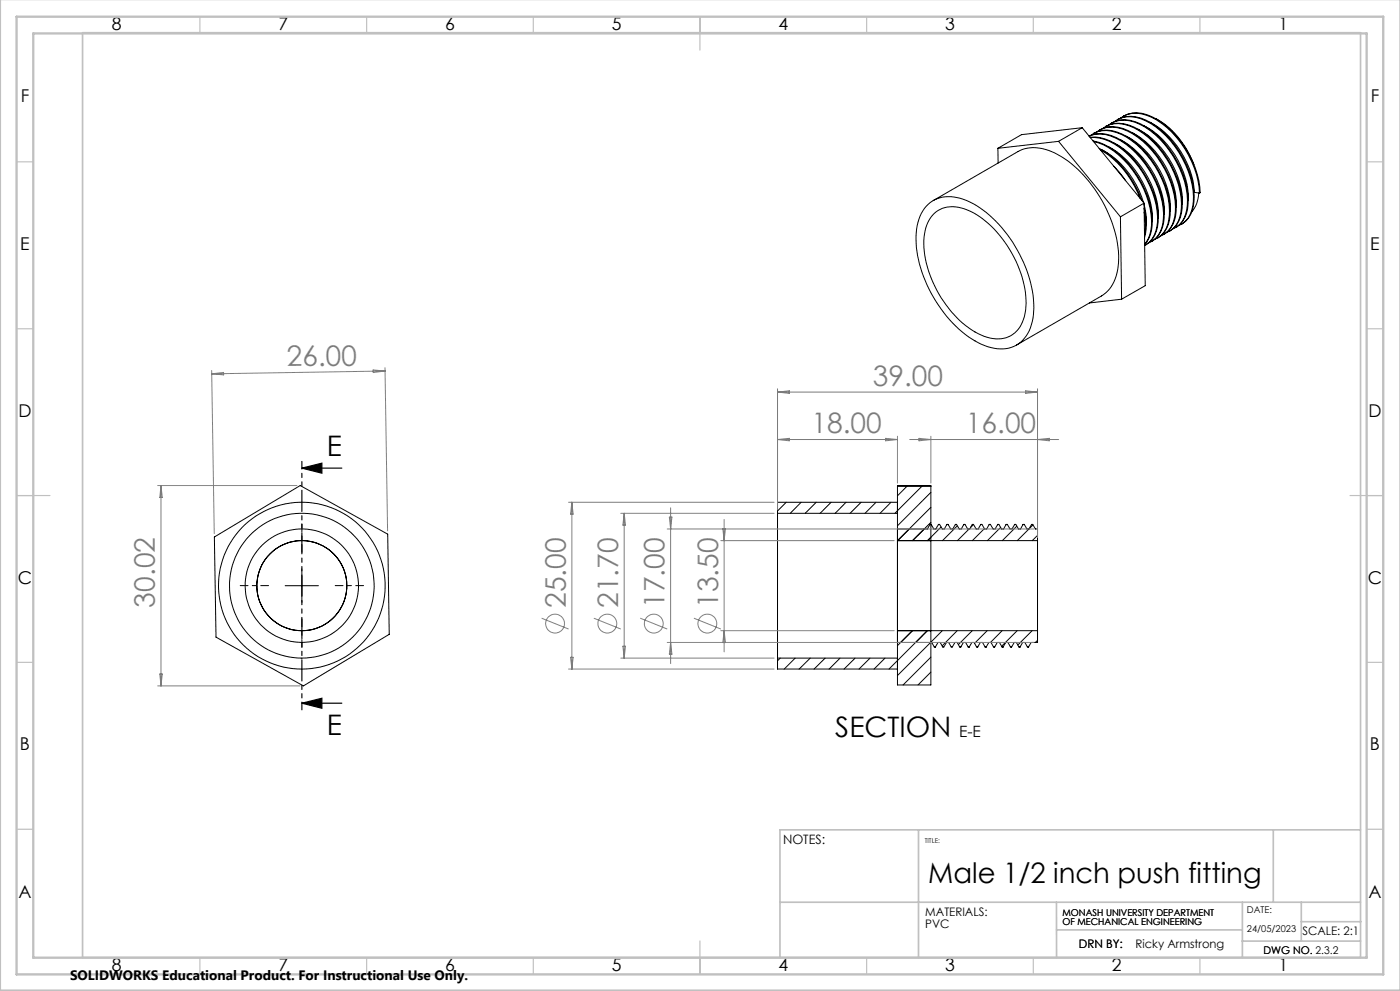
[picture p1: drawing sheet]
<svg xmlns="http://www.w3.org/2000/svg" width="420mm" height="297mm" viewBox="0 0 420 297" stroke-linecap="round" stroke-linejoin="round" font-family="sans-serif">
<g fill="none" stroke="#000" stroke-width=".3">
<path d="M324.7 38.3l-7.1 4.1M324.7 38.3l18.5 22.6M324.7 38.3l-18.2 2.1-7.1 4M329 39.5a7.7 7.7 0 0 1 7.7-.8 26.5 26.5 0 0 1 14.4 15.8 17.6 17.6 0 0 1 .6 12.8 6.2 6.2 0 0 1-3.5 3.4M329.8 39a7.9 7.9 0 0 1 7.1-.5 26.5 26.5 0 0 1 14.4 15.9 17 17 0 0 1 .6 12.8 6.2 6.2 0 0 1-2.6 2.9M330.8 38.5a8.2 8.2 0 0 1 9.2-.3 28.5 28.5 0 0 1 14.4 22.8 9.4 9.4 0 0 1-3.4 8.2l-1 .5M331.8 37.8l-.2 .2M331.8 37.8a9.6 9.6 0 0 1 10 1.1 28.4 28.4 0 0 1 12.8 23.4 8.3 8.3 0 0 1-3.5 6.8M332.6 37.5a8.4 8.4 0 0 1 9.2-.3 28 28 0 0 1 14.4 24.2 7.8 7.8 0 0 1-4.4 7.2M333.4 36.9a7.7 7.7 0 0 1 7.1-.4 26.2 26.2 0 0 1 14.4 15.8 17.1 17.1 0 0 1 .6 12.9 6.2 6.2 0 0 1-2.6 2.9M334.4 36.4a8.2 8.2 0 0 1 9.2-.2 28 28 0 0 1 14.4 24.2 8 8 0 0 1-4.4 7.2M335.2 35.9a8 8 0 0 1 7.1-.5 26.5 26.5 0 0 1 14.4 15.9 17 17 0 0 1 .6 12.8 7.1 7.1 0 0 1-2.8 3.1"/>
<path d="M336.2 35.4a8.4 8.4 0 0 1 9.2-.3 28.4 28.4 0 0 1 14.4 22.8M337 34.9a8.5 8.5 0 0 1 8.7 .1 28.5 28.5 0 0 1 14.3 22.7l-.2 .2M339.5 39.7a25.9 25.9 0 0 1 13.4 22.5M341.3 38.7a25.9 25.9 0 0 1 13.4 22.4l-.1 .1M343.1 37.6a25.7 25.7 0 0 1 13.3 22.5M344.9 36.6a26.2 26.2 0 0 1 13.4 21l1.5 .3M346.7 35.6a25.6 25.6 0 0 1 11.5 13.7M299.4 44.4v4.5M317.6 42.4l-18.2 2M317.6 42.4l18.5 22.6M327 41.2a13.6 13.6 0 0 1 10.7 4.1 28.3 28.3 0 0 1 9.8 21.2 7.8 7.8 0 0 1-3.8 6.9M327.1 41.2a15.5 15.5 0 0 1 11.8 5.7 28.2 28.2 0 0 1 8.3 19.7 8.2 8.2 0 0 1-3.8 7"/>
<path d="M327.2 40.6a8.4 8.4 0 0 1 9.3-.3 27.9 27.9 0 0 1 14.3 24.2 7.5 7.5 0 0 1-4.4 7.3M327.9 42.2a21.5 21.5 0 0 1 13.4 10.6 24.3 24.3 0 0 1 4.2 16.1 8.6 8.6 0 0 1-2.1 4.4M328 40a8.3 8.3 0 0 1 8.7 .2 28 28 0 0 1 14.3 24.2 8.3 8.3 0 0 1-3.5 6.8M328 42.4a21.7 21.7 0 0 1 13.1 10.5 22.6 22.6 0 0 1 3.8 17.4l-.4 1.2-1.1 1.7M329.7 44.5a28 28 0 0 1 12.8 15.5M330.1 44.9a28 28 0 0 1 12 14.6M330.6 44.9a26 26 0 0 1 12.5 15.8M332.4 43.9a25.9 25.9 0 0 1 13.3 22.5M334.1 49.8l1.6 1.7 2 2.6M334.2 42.8a25.9 25.9 0 0 1 13.3 22.5M336 41.8a25.9 25.9 0 0 1 13.3 22.5M337.7 40.8a25.9 25.9 0 0 1 13.4 22.4"/>
<path d="M359.6 57.9a9 9 0 0 1-2 5.6M277.8 61.8a9.8 9.8 0 0 1 11.3-2 32 32 0 0 1 15.4 14 33.6 33.6 0 0 1 5.4 21.7 10 10 0 0 1-8.1 9 18 18 0 0 1-13.2-5.1 39.6 39.6 0 0 1-13.8-27.6 14.7 14.7 0 0 1 3-10zM280 60.1l25.4-14.7a12.2 12.2 0 0 1 12 1 39.1 39.1 0 0 1 17.8 26.4 17.4 17.4 0 0 1-2.4 13.9l-2.4 2-25.4 14.7M280.2 64a9.4 9.4 0 0 1 10.9-.7 33.4 33.4 0 0 1 16.1 22 16.2 16.2 0 0 1-1.7 13.3 8.6 8.6 0 0 1-10.3 2.2 31.2 31.2 0 0 1-15.8-17.3 22 22 0 0 1-1-16.9zM336.1 65l.4 24.7M343.2 61.3a17.9 17.9 0 0 1 .7 6.1M343.2 62.4a16.6 16.6 0 0 1 .2 8.9M343.2 60.9l-7.1 4.1M343.2 60.9l.4 24.7-7.1 4.1M343.3 63.6a16.6 16.6 0 0 1 .1 6.9M345.7 72.2l-.2 .2M345.7 72.2a8.8 8.8 0 0 0 3.6-8.2 28.4 28.4 0 0 0-14.4-22.8 9 9 0 0 0-8.2-.4 9.9 9.9 0 0 1 9.5 1.4 28.9 28.9 0 0 1 12.9 21.9 9.3 9.3 0 0 1-3.4 8.2l-1.1 .5"/>
<path d="M347.5 71.2l-.2 .1M349.3 70.2l-.2 .1M351.1 69.1l-.2 .2M352.9 68.1l-.2 .1M336.5 89.7l-9.7 1.1M233.3 153.8v43.4M233.3 153.8h35.9M235.9 150.5l-2.6 2.6M240.3 150.5l-3.2 3.3M244.9 150.5l-3.4 3.3M249.3 150.5l-3.3 3.3M253.8 150.5l-3.3 3.3"/>
<path d="M258.3 150.5l-3.3 3.3M262.8 150.5l-3.3 3.3M267.3 150.5l-3.3 3.3M269.2 150.5h-35.9v3.3M269.2 145.8h10.1M272.1 145.8l-2.9 2.8M276.5 145.8l-8 8M279.3 147.6l-10.1 10M279.3 152l-10 10M279.3 156.6l-5.5 5.4 3.4-3.5M281.6 157.2h.3l.8 1.3h.6l.8-1.3M281.6 157.2l-.8 1.3h-.7l-.8-1.3h-.3l-.8 1.3h-9"/>
<path d="M281.6 157.2l-.1 .1M282.3 157.9l-4 4.1 1-1M284.1 157.2h.3l.8 1.3h.7l.7-1.3M284.1 157.2v.1M286.6 157.2h.3l.9 1.3h.6l.8-1.3M286.6 157.2v.1M287.2 157.6l-4.4 4.4M289.2 157.2h.3l.8 1.3h.6l.8-1.3M289.2 157.2l-.1 .1M290.7 158.5l-3.5 3.5M291.7 157.2h.3l.8 1.3h.7l.8-1.3M291.7 157.2v.1"/>
<path d="M292.1 157.2l-.9 .9M294.3 157.2h.3l.8 1.3h.6l.8-1.3M294.3 157.2l-.1 .1M295.3 158.4l-3.6 3.6M296.8 157.2h.3l.8 1.3h.7l.7-1.3M296.8 157.2v.1M299.3 157.2h.3l.9 1.3h.6l.8-1.3M299.3 157.2v.1M300.2 158.1l-4 3.9M301.9 157.2h.3l.8 1.3h.6l.8-1.3M301.9 157.2l-.1 .1M304.4 157.2h.3l.8 1.3h.7l.8-1.3"/>
<path d="M304.4 157.2v.1M305 157.7l-4.3 4.3M307 157.2h.3l.8 1.3h.6l.8-1.3M307 157.2l-.1 .1M309.5 157.2h.3l.8 1.3h.7v3.5M309.5 157.2v.1M309.9 157.3l-4.7 4.7M64.3 160.9l25.8-15.4 26.2 14.6 .5 30-25.8 15.5-26.2-14.6zM85.5 175.5h10M90.6 170.5v10M269.2 162v27M269.2 162v-16.5h10.1v59.8h-10.1v-16.3"/>
<path d="M269.2 162h42.1M311.3 162v27M311.3 160.5l-1.6 1.5M233.3 197.2h35.9M233.3 197.2v3.3h35.9M234.1 197.2l-.8 .8M238.5 197.2l-3.2 3.3M243.1 197.2l-3.4 3.3M247.5 197.2l-3.3 3.3M252 197.2l-3.3 3.3M256.5 197.2l-3.3 3.3M261 197.2l-3.3 3.3"/>
<path d="M265.5 197.2l-3.3 3.3M269.2 192.5h10.3l.8 1.4h.3M269.2 189h42.1M273.7 189l-4.5 4.5M274.7 192.5l3.5-3.5-11.5 11.5M279.3 192.5l-10.1 10M279.3 197l-8.4 8.3M280.6 193.9l.8-1.4h.6l.8 1.4h.3l.9-1.4h.6l.8 1.4h.3l.8-1.4h.6l.8 1.4h.3M280.6 193.8v.1M282.7 189l-3.5 3.5M287.2 189l-4.6 4.6M288.2 193.9l.8-1.4h.7l.7 1.4h.4"/>
<path d="M288.3 193.8l-.1 .1M290.8 193.9l.8-1.4h.6l.8 1.4h.3M290.8 193.8v.1M291.7 189l-4.2 4.2M293.3 193.9l.8-1.4h.6l.8 1.4h.3M293.3 193.8v.1M295.8 193.9l.9-1.4h.6l.8 1.4h.3M295.9 193.8l-.1 .1M295.9 193.7l-.1 .2M296.2 189l-3.9 3.8M298.4 193.9l.8-1.4h.6l.8 1.4h.3M298.4 193.8v.1"/>
<path d="M300.6 189l-3.5 3.5M300.9 193.9l.8-1.4h.7l.7 1.4h.4M301 193.8l-.1 .1M303.5 193.9l.8-1.4h.6l.8 1.4h.3M303.5 193.8v.1M305.2 189l-4.7 4.7M306 193.8v.1M308.6 193.8v.1M309.6 189l-4.3 4.3M311.3 189v3.5h-1.9l-.9 1.4h-.3l-.8-1.4h-.6l-.8 1.4M311.3 191.9l-.7 .6M279.3 201.4l-3.9 3.9"/>
<circle cx="90.5" cy="175.5" r="13.5"/>
<circle cx="90.5" cy="175.5" r="21.7"/>
<circle cx="90.5" cy="175.5" r="17"/>
<circle cx="90.6" cy="175.5" r="25"/>
</g>
<g fill="none" stroke="#808080" stroke-width=".3">
<path d="M63.5 111.1l.8 48.8M63.5 112l3.6-.4v.8zM111.9 110.9l3.6 .3-3.5 .5zM115.5 110.2l.8 48.9M115.5 111.2l-52 .8M233.3 116.5v36.3M233.3 117.5l3.5-.4v.8zM233.3 117.5h78M307.7 117.1l3.6 .4-3.6 .4zM311.3 116.5v44.5M233.3 131.7h35.9M233.3 131.7l3.5-.3v.7z"/>
<path d="M265.7 131.4l3.5 .3-3.5 .4zM269.2 130.7v14.1M272.9 131.7h44.7M275.7 131.4l3.6 .3-3.6 .4zM279.3 130.7v14.1M311.3 131.7l3.5-.3v.7zM47.3 145.5h41.8M48.3 145.5v60.1M48.3 145.5l.4 3.6h-.8zM170.6 150.5h61.6M171.6 150.5v50M171.6 150.5l.3 3.6h-.7z"/>
<path d="M186.2 153.8h46M187.3 153.8v43.4M187.3 153.8l.3 3.6h-.7zM200.2 158.5h110M200.8 155h.8l-.4 3.5zM201.2 152.2v46.7M216.9 158.5h.7l-.4 3.5zM217.2 155.7v39.7M216.3 162h52M162.5 185.3l8.1 3.2M171.2 197h.7l-.3 3.5zM178.2 185.3l8 3.2"/>
<path d="M186.2 197.2h46M186.9 193.7h.7l-.3 3.5zM192.1 185.3l8.1 3.2M200.2 192.5h110M201.2 192.5l.4 3.6h-.8zM208.2 185.3l8.1 3.2M216.3 189h52M217.2 189l.4 3.6h-.7zM47.3 205.6h42.7M47.9 202h.8l-.4 3.6zM170.6 200.5h61.6"/>
<circle cx="166.5" cy="186.9" r="2.82"/>
<circle cx="182.2" cy="186.9" r="2.83"/>
<circle cx="196.1" cy="186.9" r="2.83"/>
<circle cx="212.2" cy="186.9" r="2.82"/>
</g>
<path d="M90.6 140.3l6-1.5v3zM90.6 140.3h12M90.6 210.7l6-1.4v3zM90.6 210.7h12" fill="none" stroke="#000" stroke-width=".35"/>
<path d="M80.6 175.5h-8.5M90.6 165.5v-8.5M100.6 175.5h8.5M90.6 185.5v8.5" fill="none" stroke="#000" stroke-width=".3" stroke-dasharray="15.2 1.3 1.3 1.3" stroke-dashoffset="12.9"/>
<path d="M90.6 138.3v74.4" fill="none" stroke="#000" stroke-width=".35" stroke-dasharray="6.3 1.3 1.3 1.3 1.3 1.3" stroke-dashoffset="4.1"/>
<g fill="none" stroke="#c0c0c0" stroke-width=".35">
<path d="M60 5v5M110 5v5M160 5v5M210 5v10M260 5v5M310 5v5M360 5v5M5 48.5h5M410 48.5h5M5 98.5h5M410 98.5h5M5 148.5h10"/>
<path d="M405 148.5h10M5 198.5h5M410 198.5h5M5 248.5h5M410 248.5h5M60 287v5M110 287v5M160 287v5M210 282v10M260 287v5M310 287v5M360 287v5"/>
</g>
<path d="M.1 -.1v296.9h419.9M24.8 9.8h383.4v277.2h-383.4zM275.6 248.7v38.3M382 248.7v21.7M408.1 248.7h-174.1v38.3M234 270.4h174.1M316.9 278.7h55.8M316.9 270.4l.1 16.6M372.7 270.4v16.6M390.4 270.4v11.6M390.4 276.2h17.9M372.7 282h35.5" fill="none" stroke="#c0c0c0" stroke-width=".5"/>
<path d="M5 5h410v287h-410zM10 10h400v277h-400z" fill="none" stroke="#c0c0c0" stroke-width=".7"/>
<path d="M90.6 140.3l6-1.5v3zM90.6 210.7l6-1.4v3z" fill="#000"/>
<g font-size="8.5" fill="#808080">
<text x="86" y="109.8" transform="rotate(-1 86 109.8)">26.00</text>
<text x="261.9" y="115.7">39.00</text>
<text x="243.4" y="129.9">18.00</text>
<text x="289.8" y="129.9">16.00</text>
<text x="46.5" y="182.1" transform="rotate(-90 46.5 182.1)">30.02</text>
<text x="169.7" y="182.2" transform="rotate(-90 169.7 182.2)">25.00</text>
<text x="185.4" y="182.2" transform="rotate(-90 185.4 182.2)">21.70</text>
<text x="199.4" y="182.2" transform="rotate(-90 199.4 182.2)">17.00</text>
<text x="215.4" y="182.2" transform="rotate(-90 215.4 182.2)">13.50</text>
</g>
<g font-size="8.5">
<text x="98.1" y="136.6">E</text>
<text x="98.1" y="220.3">E</text>
<text x="250.6" y="220.8">SECTION</text>
<text x="278.5" y="264.7">Male 1/2 inch push fitting</text>
</g>
<g font-size="5.3">
<text x="33.5" y="8.9">8</text>
<text x="83.5" y="8.9">7</text>
<text x="133.5" y="8.9">6</text>
<text x="183.5" y="8.9">5</text>
<text x="233.5" y="8.9">4</text>
<text x="283.5" y="8.9">3</text>
<text x="333.5" y="8.9">2</text>
<text x="383.5" y="8.9">1</text>
<text x="6.2" y="30.7">F</text>
<text x="411.2" y="30.7">F</text>
<text x="6.1" y="74.9">E</text>
<text x="411.1" y="74.9">E</text>
<text x="5.5" y="124.9">D</text>
<text x="410.5" y="124.9">D</text>
<text x="5.3" y="174.9">C</text>
<text x="410.3" y="174.9">C</text>
<text x="6" y="224.9">B</text>
<text x="411" y="224.9">B</text>
<text x="5.5" y="269.2">A</text>
<text x="410.5" y="269.2">A</text>
<text x="33.5" y="290.9">8</text>
<text x="83.5" y="290.9">7</text>
<text x="133.5" y="290.9">6</text>
<text x="183.5" y="290.9">5</text>
<text x="233.5" y="290.9">4</text>
<text x="283.5" y="290.9">3</text>
<text x="333.5" y="290.9">2</text>
<text x="383.5" y="290.9">1</text>
</g>
<text font-size="4.7" x="287.7" y="220.8">E-E</text>
<text font-size="4.1" x="21" y="293.7">SOLIDWORKS Educational Product. For Instructional Use Only.</text>
<text font-size="3.9" x="234.9" y="252.8">NOTES:</text>
<g font-size="3.5">
<text x="277.6" y="274.5">MATERIALS:</text>
<text x="277.6" y="278.1">PVC</text>
<text x="390.7" y="280.2">SCALE: 2:1</text>
<text x="323.7" y="284.2">DRN BY:</text>
<text x="340.7" y="284.2">Ricky Armstrong</text>
</g>
<g font-size="3.2">
<text x="379.1" y="285.9">DWG NO. 2.3.2</text>
<text x="379.1" y="285.9">DWG NO.</text>
</g>
<g font-size="2.8">
<text x="318.8" y="274.4">MONASH UNIVERSITY DEPARTMENT</text>
<text x="374.1" y="273.7">DATE:</text>
<text x="318.8" y="277.2">OF MECHANICAL ENGINEERING</text>
<text x="374.1" y="279.3">24/05/2023</text>
</g>
<text font-size="2" x="277.4" y="252.8">TITLE:</text>
</svg>
